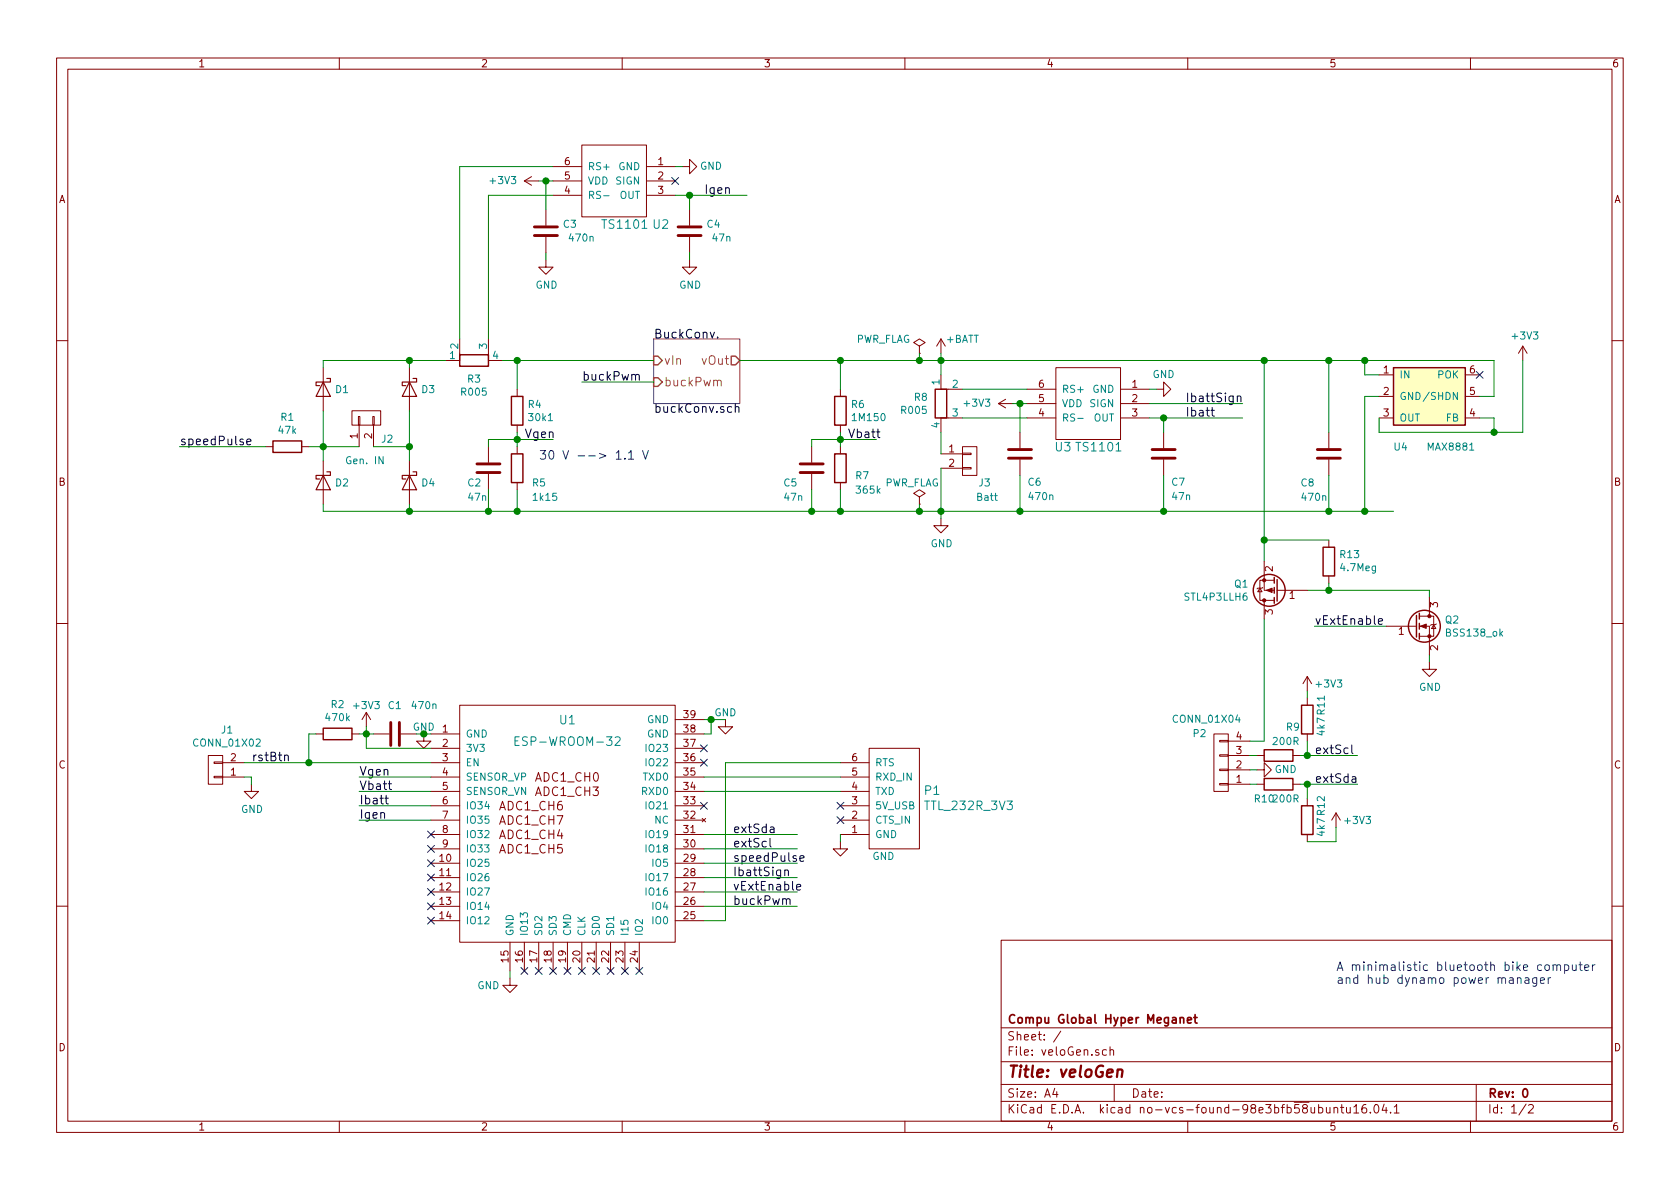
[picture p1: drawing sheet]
EESchema Schematic File Version 2
LIBS:veloGen-rescue
LIBS:power
LIBS:device
LIBS:transistors
LIBS:conn
LIBS:linear
LIBS:regul
LIBS:74xx
LIBS:cmos4000
LIBS:adc-dac
LIBS:memory
LIBS:xilinx
LIBS:microcontrollers
LIBS:dsp
LIBS:microchip
LIBS:analog_switches
LIBS:motorola
LIBS:texas
LIBS:intel
LIBS:audio
LIBS:interface
LIBS:digital-audio
LIBS:philips
LIBS:display
LIBS:cypress
LIBS:siliconi
LIBS:opto
LIBS:atmel
LIBS:contrib
LIBS:valves
LIBS:myStuff
LIBS:veloGen-cache
EELAYER 26 0
EELAYER END
$Descr A4 11693 8268
encoding utf-8
Sheet 1 2
Title "veloGen"
Date ""
Rev "0"
Comp "Compu Global Hyper Meganet"
Comment1 ""
Comment2 ""
Comment3 ""
Comment4 ""
$EndDescr
$Comp
L CONN_01X02 J2
U 1 1
P 2550 2900
F 0 "J2" V 2400 2800 50  0000 R CNN
F 1 "Gen. IN" V 2250 3050 50  0000 R CNN
F 2 "Pin_Headers:Pin_Header_Straight_1x02_Pitch1.27mm" H 2550 2900 50  0001 C CNN
F 3 "" H 2550 2900 50  0001 C CNN
	1    2550 2900
	0    -1   -1   0   
$EndComp
$Comp
L D_Schottky D1
U 1 1
P 2250 2700
F 0 "D1" V 2250 2779 50  0000 L CNN
F 1 "B5819WS" V 2295 2779 50  0001 L CNN
F 2 "Diodes_SMD:D_SOD-323" H 2250 2700 50  0001 C CNN
F 3 "" H 2250 2700 50  0001 C CNN
	1    2250 2700
	0    1    1    0   
$EndComp
$Comp
L D_Schottky D3
U 1 1
P 2850 2700
F 0 "D3" V 2850 2779 50  0000 L CNN
F 1 "B5819WS" V 2895 2779 50  0001 L CNN
F 2 "Diodes_SMD:D_SOD-323" H 2850 2700 50  0001 C CNN
F 3 "" H 2850 2700 50  0001 C CNN
	1    2850 2700
	0    1    1    0   
$EndComp
$Comp
L D_Schottky D2
U 1 1
P 2250 3350
F 0 "D2" V 2250 3429 50  0000 L CNN
F 1 "B5819WS" V 2295 3429 50  0001 L CNN
F 2 "Diodes_SMD:D_SOD-323" H 2250 3350 50  0001 C CNN
F 3 "" H 2250 3350 50  0001 C CNN
	1    2250 3350
	0    1    1    0   
$EndComp
$Comp
L D_Schottky D4
U 1 1
P 2850 3350
F 0 "D4" V 2850 3429 50  0000 L CNN
F 1 "B5819WS" V 2895 3429 50  0001 L CNN
F 2 "Diodes_SMD:D_SOD-323" H 2850 3350 50  0001 C CNN
F 3 "" H 2850 3350 50  0001 C CNN
	1    2850 3350
	0    1    1    0   
$EndComp
$Comp
L R_Shunt R3
U 1 1
P 3300 2500
F 0 "R3" V 3168 2500 50  0000 C CNN
F 1 "R005" V 3077 2500 50  0000 C CNN
F 2 "Resistors_SMD:R_0805" V 3230 2500 50  0001 C CNN
F 3 "" H 3300 2500 50  0001 C CNN
	1    3300 2500
	0    -1   -1   0   
$EndComp
$Comp
L CONN_01X02 J3
U 1 1
P 6750 3200
F 0 "J3" H 6900 3050 50  0000 R CNN
F 1 "Batt" H 6950 2950 50  0000 R CNN
F 2 "Pin_Headers:Pin_Header_Straight_1x02_Pitch1.27mm" H 6750 3200 50  0001 C CNN
F 3 "" H 6750 3200 50  0001 C CNN
	1    6750 3200
	1    0    0    -1  
$EndComp
$Comp
L R_Shunt R8
U 1 1
P 6550 2800
F 0 "R8" H 6462 2846 50  0000 R CNN
F 1 "R005" H 6462 2755 50  0000 R CNN
F 2 "Resistors_SMD:R_0805" V 6480 2800 50  0001 C CNN
F 3 "" H 6550 2800 50  0001 C CNN
	1    6550 2800
	1    0    0    -1  
$EndComp
$Comp
L MAX8881 U4
U 1 1
P 9950 2700
F 0 "U4" H 9750 2300 50  0000 C CNN
F 1 "MAX8881" H 10100 2300 50  0000 C CNN
F 2 "TO_SOT_Packages_SMD:SOT-23-6_Handsoldering" H 9950 3050 50  0001 C CIN
F 3 "" H 9950 2700 50  0000 C CNN
	1    9950 2700
	1    0    0    -1  
$EndComp
$Comp
L C C8
U 1 1
P 9250 3150
F 0 "C8" H 9050 2950 50  0000 L CNN
F 1 "470n" H 9050 2850 50  0000 L CNN
F 2 "Capacitors_SMD:C_0805" H 9288 3000 50  0001 C CNN
F 3 "" H 9250 3150 50  0001 C CNN
	1    9250 3150
	1    0    0    -1  
$EndComp
$Comp
L GND #PWR01
U 1 1
P 6550 3600
F 0 "#PWR01" H 6550 3350 50  0001 C CNN
F 1 "GND" H 6555 3427 50  0000 C CNN
F 2 "" H 6550 3600 50  0001 C CNN
F 3 "" H 6550 3600 50  0001 C CNN
	1    6550 3600
	1    0    0    -1  
$EndComp
NoConn ~ 10300 2600
$Comp
L +3V3 #PWR02
U 1 1
P 10600 2500
F 0 "#PWR02" H 10600 2350 50  0001 C CNN
F 1 "+3V3" H 10615 2673 50  0000 C CNN
F 2 "" H 10600 2500 50  0001 C CNN
F 3 "" H 10600 2500 50  0001 C CNN
	1    10600 2500
	1    0    0    -1  
$EndComp
$Comp
L +BATT #PWR03
U 1 1
P 6550 2450
F 0 "#PWR03" H 6550 2300 50  0001 C CNN
F 1 "+BATT" H 6700 2550 50  0000 C CNN
F 2 "" H 6550 2450 50  0001 C CNN
F 3 "" H 6550 2450 50  0001 C CNN
	1    6550 2450
	1    0    0    -1  
$EndComp
$Comp
L TS1101 U3
U 1 1
P 7950 2900
F 0 "U3" H 8500 2700 60  0000 C CNN
F 1 "TS1101" H 8250 2700 60  0000 C CNN
F 2 "TO_SOT_Packages_SMD:SOT-23-6_Handsoldering" H 8350 2500 60  0001 C CNN
F 3 "https://www.silabs.com/documents/public/data-sheets/TS1100-01-02-03.pdf" H 9100 2650 60  0001 C CNN
	1    7950 2900
	-1   0    0    -1  
$EndComp
$Comp
L +3V3 #PWR04
U 1 1
P 7050 2800
F 0 "#PWR04" H 7050 2650 50  0001 C CNN
F 1 "+3V3" V 7050 3050 50  0000 C CNN
F 2 "" H 7050 2800 50  0001 C CNN
F 3 "" H 7050 2800 50  0001 C CNN
	1    7050 2800
	0    -1   -1   0   
$EndComp
$Comp
L C C6
U 1 1
P 7100 3150
F 0 "C6" H 7050 3350 50  0000 R CNN
F 1 "470n" H 7050 3450 50  0000 R CNN
F 2 "Capacitors_SMD:C_0805" H 7138 3000 50  0001 C CNN
F 3 "" H 7100 3150 50  0001 C CNN
	1    7100 3150
	-1   0    0    1   
$EndComp
$Comp
L GND #PWR05
U 1 1
P 8050 2700
F 0 "#PWR05" H 8050 2450 50  0001 C CNN
F 1 "GND" V 8150 2650 50  0000 C CNN
F 2 "" H 8050 2700 50  0001 C CNN
F 3 "" H 8050 2700 50  0001 C CNN
	1    8050 2700
	0    -1   -1   0   
$EndComp
Text Label 8250 2900 0    60   ~ 0
Ibatt
Text Label 8250 2800 0    60   ~ 0
IbattSign
$Comp
L TS1101 U2
U 1 1
P 4650 1350
F 0 "U2" H 4700 1150 60  0000 C CNN
F 1 "TS1101" H 4950 1150 60  0000 C CNN
F 2 "TO_SOT_Packages_SMD:SOT-23-6_Handsoldering" H 5050 950 60  0001 C CNN
F 3 "https://www.silabs.com/documents/public/data-sheets/TS1100-01-02-03.pdf" H 5800 1100 60  0001 C CNN
	1    4650 1350
	-1   0    0    -1  
$EndComp
$Comp
L +3V3 #PWR06
U 1 1
P 3750 1250
F 0 "#PWR06" H 3750 1100 50  0001 C CNN
F 1 "+3V3" V 3750 1500 50  0000 C CNN
F 2 "" H 3750 1250 50  0001 C CNN
F 3 "" H 3750 1250 50  0001 C CNN
	1    3750 1250
	0    -1   -1   0   
$EndComp
$Comp
L C C3
U 1 1
P 3800 1600
F 0 "C3" H 3685 1554 50  0000 R CNN
F 1 "470n" H 3650 1650 50  0000 R CNN
F 2 "Capacitors_SMD:C_0805" H 3838 1450 50  0001 C CNN
F 3 "" H 3800 1600 50  0001 C CNN
	1    3800 1600
	-1   0    0    1   
$EndComp
$Comp
L GND #PWR07
U 1 1
P 4750 1150
F 0 "#PWR07" H 4750 900 50  0001 C CNN
F 1 "GND" V 4750 950 50  0000 C CNN
F 2 "" H 4750 1150 50  0001 C CNN
F 3 "" H 4750 1150 50  0001 C CNN
	1    4750 1150
	0    -1   -1   0   
$EndComp
Text Label 4900 1350 0    60   ~ 0
Igen
$Comp
L GND #PWR08
U 1 1
P 3800 1800
F 0 "#PWR08" H 3800 1550 50  0001 C CNN
F 1 "GND" H 3805 1627 50  0000 C CNN
F 2 "" H 3800 1800 50  0001 C CNN
F 3 "" H 3800 1800 50  0001 C CNN
	1    3800 1800
	1    0    0    -1  
$EndComp
NoConn ~ 4700 1250
$Comp
L C C7
U 1 1
P 8100 3150
F 0 "C7" H 8050 3350 50  0000 R CNN
F 1 "47n" H 8050 3450 50  0000 R CNN
F 2 "Capacitors_SMD:C_0805" H 8138 3000 50  0001 C CNN
F 3 "" H 8100 3150 50  0001 C CNN
	1    8100 3150
	-1   0    0    1   
$EndComp
$Comp
L C C4
U 1 1
P 4800 1600
F 0 "C4" H 4685 1554 50  0000 R CNN
F 1 "47n" H 4650 1650 50  0000 R CNN
F 2 "Capacitors_SMD:C_0805" H 4838 1450 50  0001 C CNN
F 3 "" H 4800 1600 50  0001 C CNN
	1    4800 1600
	-1   0    0    1   
$EndComp
$Comp
L GND #PWR09
U 1 1
P 4800 1800
F 0 "#PWR09" H 4800 1550 50  0001 C CNN
F 1 "GND" H 4805 1627 50  0000 C CNN
F 2 "" H 4800 1800 50  0001 C CNN
F 3 "" H 4800 1800 50  0001 C CNN
	1    4800 1800
	1    0    0    -1  
$EndComp
$Comp
L R R4
U 1 1
P 3600 2850
F 0 "R4" H 3670 2896 50  0000 L CNN
F 1 "30k1" H 3670 2805 50  0000 L CNN
F 2 "Resistors_SMD:R_0805" V 3530 2850 50  0001 C CNN
F 3 "" H 3600 2850 50  0001 C CNN
	1    3600 2850
	1    0    0    -1  
$EndComp
$Comp
L R R5
U 1 1
P 3600 3250
F 0 "R5" H 3700 3150 50  0000 L CNN
F 1 "1k15" H 3700 3050 50  0000 L CNN
F 2 "Resistors_SMD:R_0805" V 3530 3250 50  0001 C CNN
F 3 "" H 3600 3250 50  0001 C CNN
	1    3600 3250
	1    0    0    -1  
$EndComp
$Comp
L C C2
U 1 1
P 3400 3250
F 0 "C2" H 3250 3150 50  0000 L CNN
F 1 "47n" H 3250 3050 50  0000 L CNN
F 2 "Capacitors_SMD:C_0805" H 3438 3100 50  0001 C CNN
F 3 "" H 3400 3250 50  0001 C CNN
	1    3400 3250
	1    0    0    -1  
$EndComp
Text Label 3650 3050 0    60   ~ 0
Vgen
$Comp
L R R6
U 1 1
P 5850 2850
F 0 "R6" H 5920 2896 50  0000 L CNN
F 1 "1M150" H 5920 2805 50  0000 L CNN
F 2 "Resistors_SMD:R_0805" V 5780 2850 50  0001 C CNN
F 3 "" H 5850 2850 50  0001 C CNN
	1    5850 2850
	1    0    0    -1  
$EndComp
$Comp
L R R7
U 1 1
P 5850 3250
F 0 "R7" H 5950 3200 50  0000 L CNN
F 1 "365k" H 5950 3100 50  0000 L CNN
F 2 "Resistors_SMD:R_0805" V 5780 3250 50  0001 C CNN
F 3 "" H 5850 3250 50  0001 C CNN
	1    5850 3250
	1    0    0    -1  
$EndComp
$Comp
L C C5
U 1 1
P 5650 3250
F 0 "C5" H 5450 3150 50  0000 L CNN
F 1 "47n" H 5450 3050 50  0000 L CNN
F 2 "Capacitors_SMD:C_0805" H 5688 3100 50  0001 C CNN
F 3 "" H 5650 3250 50  0001 C CNN
	1    5650 3250
	1    0    0    -1  
$EndComp
Text Label 5900 3050 0    60   ~ 0
Vbatt
Text Label 4050 2650 0    60   ~ 0
buckPwm
$Comp
L +3V3 #PWR010
U 1 1
P 2550 5050
F 0 "#PWR010" H 2550 4900 50  0001 C CNN
F 1 "+3V3" H 2550 5200 50  0000 C CNN
F 2 "" H 2550 5050 50  0001 C CNN
F 3 "" H 2550 5050 50  0001 C CNN
	1    2550 5050
	1    0    0    -1  
$EndComp
$Comp
L C C1
U 1 1
P 2750 5100
F 0 "C1" V 2550 5150 50  0000 R CNN
F 1 "470n" V 2550 5400 50  0000 R CNN
F 2 "Capacitors_SMD:C_0805" H 2788 4950 50  0001 C CNN
F 3 "" H 2750 5100 50  0001 C CNN
	1    2750 5100
	0    1    1    0   
$EndComp
$Comp
L GND #PWR011
U 1 1
P 2950 5100
F 0 "#PWR011" H 2950 4850 50  0001 C CNN
F 1 "GND" H 2950 5150 50  0000 C CNN
F 2 "" H 2950 5100 50  0001 C CNN
F 3 "" H 2950 5100 50  0001 C CNN
	1    2950 5100
	1    0    0    -1  
$EndComp
$Comp
L GND #PWR012
U 1 1
P 5050 5000
F 0 "#PWR012" H 5050 4750 50  0001 C CNN
F 1 "GND" H 5050 5050 50  0000 C CNN
F 2 "" H 5050 5000 50  0001 C CNN
F 3 "" H 5050 5000 50  0001 C CNN
	1    5050 5000
	1    0    0    -1  
$EndComp
Text Label 5100 6300 0    60   ~ 0
buckPwm
Text Label 2500 5400 0    60   ~ 0
Vgen
Text Label 2500 5500 0    60   ~ 0
Vbatt
Text Label 2500 5600 0    60   ~ 0
Ibatt
Text Label 5100 6100 0    60   ~ 0
IbattSign
Text Label 2500 5700 0    60   ~ 0
Igen
$Comp
L TTL_232R_3V3 P1
U 1 1
P 6400 5200
F 0 "P1" H 6372 5497 60  0000 R CNN
F 1 "TTL_232R_3V3" H 6372 5603 60  0000 R CNN
F 2 "Pin_Headers:Pin_Header_Straight_1x06_Pitch2.54mm" H 6400 5200 60  0001 C CNN
F 3 "" H 6400 5200 60  0001 C CNN
	1    6400 5200
	-1   0    0    1   
$EndComp
$Comp
L ESP-WROOM-32 U1
U 1 1
P 3900 5750
F 0 "U1" H 3950 6500 60  0000 C CNN
F 1 "ESP-WROOM-32" H 3950 6350 60  0000 C CNN
F 2 "myStuff:ESP-WROOM-32" H 2050 4350 60  0001 C CNN
F 3 "https://www.espressif.com/sites/default/files/documentation/esp_wroom_32_datasheet_en.pdf" H 3700 4200 60  0001 C CNN
	1    3900 5750
	1    0    0    -1  
$EndComp
$Comp
L R R1
U 1 1
P 2000 3100
F 0 "R1" V 1793 3100 50  0000 C CNN
F 1 "47k" V 1884 3100 50  0000 C CNN
F 2 "Resistors_SMD:R_0805" V 1930 3100 50  0001 C CNN
F 3 "" H 2000 3100 50  0001 C CNN
	1    2000 3100
	0    1    1    0   
$EndComp
Text Label 1250 3100 0    60   ~ 0
speedPulse
Text Label 5100 6000 0    60   ~ 0
speedPulse
Text Notes 9300 6850 0    60   ~ 0
A minimalistic bluetooth bike computer\nand hub dynamo power manager
$Sheet
S 4550 2350 600  450 
U 58D19599
F0 "BuckConv." 60
F1 "buckConv.sch" 60
F2 "buckPwm" I L 4550 2650 60 
F3 "vIn" I L 4550 2500 60 
F4 "vOut" O R 5150 2500 60 
$EndSheet
$Comp
L R R13
U 1 1
P 9250 3900
F 0 "R13" H 9180 3854 50  0000 R CNN
F 1 "4.7Meg" H 9180 3945 50  0000 R CNN
F 2 "Resistors_SMD:R_0805" V 9180 3900 50  0001 C CNN
F 3 "" H 9250 3900 50  0000 C CNN
	1    9250 3900
	-1   0    0    1   
$EndComp
$Comp
L GND #PWR013
U 1 1
P 9950 4600
F 0 "#PWR013" H 9950 4350 50  0001 C CNN
F 1 "GND" H 9955 4427 50  0000 C CNN
F 2 "" H 9950 4600 50  0001 C CNN
F 3 "" H 9950 4600 50  0001 C CNN
	1    9950 4600
	1    0    0    -1  
$EndComp
Text Label 9150 4350 0    60   ~ 0
vExtEnable
$Comp
L CONN_01X04 P2
U 1 1
P 8500 5300
F 0 "P2" H 8650 5100 50  0000 C CNN
F 1 "CONN_01X04" H 8600 5000 50  0000 C CNN
F 2 "Pin_Headers:Pin_Header_Straight_1x04_Pitch1.27mm" H 8500 5300 50  0001 C CNN
F 3 "" H 8500 5300 50  0000 C CNN
	1    8500 5300
	-1   0    0    1   
$EndComp
$Comp
L GND #PWR014
U 1 1
P 8750 5350
F 0 "#PWR014" H 8750 5100 50  0001 C CNN
F 1 "GND" V 8750 5150 50  0000 C CNN
F 2 "" H 8750 5350 50  0001 C CNN
F 3 "" H 8750 5350 50  0001 C CNN
	1    8750 5350
	0    -1   -1   0   
$EndComp
Text Label 9150 5250 0    60   ~ 0
extScl
Text Label 9150 5450 0    60   ~ 0
extSda
Text Label 5100 6200 0    60   ~ 0
vExtEnable
Text Label 5100 5900 0    60   ~ 0
extScl
Text Label 5100 5800 0    60   ~ 0
extSda
$Comp
L R R9
U 1 1
P 8900 5250
F 0 "R9" V 8700 5350 50  0000 C CNN
F 1 "200R" V 8800 5300 50  0000 C CNN
F 2 "Resistors_SMD:R_0805" V 8830 5250 50  0001 C CNN
F 3 "" H 8900 5250 50  0000 C CNN
	1    8900 5250
	0    1    1    0   
$EndComp
$Comp
L R R10
U 1 1
P 8900 5450
F 0 "R10" V 9000 5350 50  0000 C CNN
F 1 "200R" V 9000 5500 50  0000 C CNN
F 2 "Resistors_SMD:R_0805" V 8830 5450 50  0001 C CNN
F 3 "" H 8900 5450 50  0000 C CNN
	1    8900 5450
	0    1    1    0   
$EndComp
$Comp
L R R11
U 1 1
P 9100 5000
F 0 "R11" V 9000 4900 50  0000 C CNN
F 1 "4k7" V 9000 5050 50  0000 C CNN
F 2 "Resistors_SMD:R_0805" V 9030 5000 50  0001 C CNN
F 3 "" H 9100 5000 50  0000 C CNN
	1    9100 5000
	-1   0    0    1   
$EndComp
$Comp
L R R12
U 1 1
P 9100 5700
F 0 "R12" V 9000 5600 50  0000 C CNN
F 1 "4k7" V 9000 5750 50  0000 C CNN
F 2 "Resistors_SMD:R_0805" V 9030 5700 50  0001 C CNN
F 3 "" H 9100 5700 50  0000 C CNN
	1    9100 5700
	-1   0    0    1   
$EndComp
$Comp
L +3V3 #PWR015
U 1 1
P 9100 4800
F 0 "#PWR015" H 9100 4650 50  0001 C CNN
F 1 "+3V3" H 9250 4850 50  0000 C CNN
F 2 "" H 9100 4800 50  0001 C CNN
F 3 "" H 9100 4800 50  0001 C CNN
	1    9100 4800
	1    0    0    -1  
$EndComp
$Comp
L +3V3 #PWR016
U 1 1
P 9300 5750
F 0 "#PWR016" H 9300 5600 50  0001 C CNN
F 1 "+3V3" H 9450 5800 50  0000 C CNN
F 2 "" H 9300 5750 50  0001 C CNN
F 3 "" H 9300 5750 50  0001 C CNN
	1    9300 5750
	1    0    0    -1  
$EndComp
$Comp
L R R2
U 1 1
P 2350 5100
F 0 "R2" V 2143 5100 50  0000 C CNN
F 1 "470k" V 2234 5100 50  0000 C CNN
F 2 "Resistors_SMD:R_0805" V 2280 5100 50  0001 C CNN
F 3 "" H 2350 5100 50  0001 C CNN
	1    2350 5100
	0    1    1    0   
$EndComp
Text Label 1750 5300 0    60   ~ 0
rstBtn
$Comp
L GND #PWR017
U 1 1
P 3550 6800
F 0 "#PWR017" H 3550 6550 50  0001 C CNN
F 1 "GND" H 3400 6750 50  0000 C CNN
F 2 "" H 3550 6800 50  0001 C CNN
F 3 "" H 3550 6800 50  0001 C CNN
	1    3550 6800
	1    0    0    -1  
$EndComp
$Comp
L GND #PWR018
U 1 1
P 5850 5850
F 0 "#PWR018" H 5850 5600 50  0001 C CNN
F 1 "GND" H 6150 5750 50  0000 C CNN
F 2 "" H 5850 5850 50  0001 C CNN
F 3 "" H 5850 5850 50  0001 C CNN
	1    5850 5850
	1    0    0    -1  
$EndComp
Text Notes 3750 3200 0    60   ~ 0
30 V --> 1.1 V
$Comp
L CONN_01X02 J1
U 1 1
P 1500 5350
F 0 "J1" H 1419 5075 50  0000 C CNN
F 1 "CONN_01X02" H 1419 5166 50  0000 C CNN
F 2 "Pin_Headers:Pin_Header_Straight_1x02_Pitch1.27mm" H 1500 5350 50  0001 C CNN
F 3 "" H 1500 5350 50  0001 C CNN
	1    1500 5350
	-1   0    0    1   
$EndComp
NoConn ~ 3000 5800
NoConn ~ 3000 5900
NoConn ~ 3000 6000
NoConn ~ 3000 6100
NoConn ~ 3000 6200
NoConn ~ 3000 6300
NoConn ~ 3000 6400
NoConn ~ 3650 6750
NoConn ~ 3750 6750
NoConn ~ 3850 6750
NoConn ~ 3950 6750
NoConn ~ 4050 6750
NoConn ~ 4150 6750
NoConn ~ 4250 6750
NoConn ~ 4350 6750
NoConn ~ 4450 6750
NoConn ~ 4900 5600
NoConn ~ 4900 5300
NoConn ~ 4900 5200
NoConn ~ 5850 5600
NoConn ~ 5850 5700
$Comp
L GND #PWR019
U 1 1
P 1750 5450
F 0 "#PWR019" H 1750 5200 50  0001 C CNN
F 1 "GND" H 1755 5277 50  0000 C CNN
F 2 "" H 1750 5450 50  0001 C CNN
F 3 "" H 1750 5450 50  0001 C CNN
	1    1750 5450
	1    0    0    -1  
$EndComp
$Comp
L PWR_FLAG #FLG020
U 1 1
P 6400 2450
F 0 "#FLG020" H 6400 2525 50  0001 C CNN
F 1 "PWR_FLAG" H 6150 2550 50  0000 C CNN
F 2 "" H 6400 2450 50  0001 C CNN
F 3 "" H 6400 2450 50  0001 C CNN
	1    6400 2450
	1    0    0    -1  
$EndComp
$Comp
L PWR_FLAG #FLG021
U 1 1
P 6400 3500
F 0 "#FLG021" H 6400 3575 50  0001 C CNN
F 1 "PWR_FLAG" H 6350 3650 50  0000 C CNN
F 2 "" H 6400 3500 50  0001 C CNN
F 3 "" H 6400 3500 50  0001 C CNN
	1    6400 3500
	1    0    0    -1  
$EndComp
Wire Wire Line
	8800 5150 8800 4300
Wire Wire Line
	8700 5150 8800 5150
Wire Wire Line
	9650 4350 9150 4350
Connection ~ 6400 3550
Wire Wire Line
	6400 3500 6400 3550
Connection ~ 6400 2500
Wire Wire Line
	6400 2450 6400 2500
Wire Wire Line
	1750 5400 1750 5450
Wire Wire Line
	1700 5400 1750 5400
Wire Wire Line
	8750 5350 8700 5350
Wire Wire Line
	2250 2500 3100 2500
Wire Wire Line
	4900 5800 5550 5800
Wire Wire Line
	4900 5900 5550 5900
Wire Wire Line
	4900 6100 5550 6100
Wire Wire Line
	4900 6200 5550 6200
Wire Wire Line
	4900 6000 5550 6000
Wire Wire Line
	4900 6300 5550 6300
Wire Wire Line
	5850 5800 5850 5850
Wire Wire Line
	4900 5500 5850 5500
Wire Wire Line
	5850 5400 4900 5400
Wire Wire Line
	5050 5300 5850 5300
Wire Wire Line
	5050 6400 5050 5300
Wire Wire Line
	4900 6400 5050 6400
Wire Wire Line
	3550 6800 3550 6750
Wire Wire Line
	3000 5700 2500 5700
Wire Wire Line
	3000 5600 2500 5600
Wire Wire Line
	3000 5500 2500 5500
Wire Wire Line
	3000 5400 2500 5400
Connection ~ 2150 5300
Wire Wire Line
	2150 5100 2150 5300
Wire Wire Line
	2200 5100 2150 5100
Wire Wire Line
	1700 5300 3000 5300
Connection ~ 10400 3000
Wire Wire Line
	10400 2900 10400 3000
Wire Wire Line
	10300 2900 10400 2900
Wire Wire Line
	9300 5850 9300 5750
Wire Wire Line
	9100 5850 9300 5850
Wire Wire Line
	9100 4800 9100 4850
Connection ~ 9100 5250
Wire Wire Line
	9100 5150 9100 5250
Connection ~ 9100 5450
Wire Wire Line
	9100 5550 9100 5450
Wire Wire Line
	9050 5450 9450 5450
Wire Wire Line
	9050 5250 9450 5250
Wire Wire Line
	8700 5250 8750 5250
Wire Wire Line
	8700 5450 8750 5450
Wire Wire Line
	9250 4050 9250 4100
Wire Wire Line
	9950 4100 9950 4150
Wire Wire Line
	9950 4600 9950 4550
Connection ~ 9250 4100
Wire Wire Line
	9100 4100 9950 4100
Connection ~ 8800 3750
Wire Wire Line
	8800 3750 9250 3750
Connection ~ 8800 2500
Wire Wire Line
	8800 2500 8800 3900
Wire Wire Line
	10400 2750 10400 2500
Connection ~ 9500 2500
Wire Wire Line
	9500 2600 9500 2500
Wire Wire Line
	9600 2600 9500 2600
Wire Wire Line
	9500 2750 9500 3550
Wire Wire Line
	9600 2750 9500 2750
Wire Wire Line
	9600 2900 9600 3000
Connection ~ 9250 3550
Wire Wire Line
	9250 3300 9250 3550
Connection ~ 9500 3550
Wire Wire Line
	3500 2500 4550 2500
Wire Wire Line
	4050 2650 4550 2650
Connection ~ 3600 3550
Connection ~ 3400 3550
Wire Wire Line
	1850 3100 1250 3100
Connection ~ 3600 2500
Wire Wire Line
	3600 2500 3600 2700
Wire Wire Line
	10600 3000 10600 2500
Connection ~ 8100 2900
Wire Wire Line
	8100 3000 8100 2900
Wire Wire Line
	3850 1350 3400 1350
Wire Wire Line
	3200 1150 3850 1150
Connection ~ 4800 1350
Wire Wire Line
	4800 1450 4800 1350
Connection ~ 4950 5000
Wire Wire Line
	4950 5100 4950 5000
Wire Wire Line
	4900 5100 4950 5100
Wire Wire Line
	4900 5000 5050 5000
Connection ~ 2950 5100
Wire Wire Line
	2950 5100 2950 5100
Connection ~ 2550 5100
Wire Wire Line
	2550 5050 2550 5200
Wire Wire Line
	2550 5200 3000 5200
Wire Wire Line
	2900 5100 3000 5100
Wire Wire Line
	2500 5100 2600 5100
Connection ~ 5650 3550
Wire Wire Line
	5650 3400 5650 3550
Connection ~ 5850 3550
Wire Wire Line
	5850 3400 5850 3550
Connection ~ 5850 2500
Wire Wire Line
	5850 2700 5850 2500
Connection ~ 5850 3050
Wire Wire Line
	5650 3050 5650 3100
Wire Wire Line
	5650 3050 6100 3050
Wire Wire Line
	5850 3000 5850 3100
Connection ~ 3600 3050
Wire Wire Line
	3400 3050 3400 3100
Wire Wire Line
	3400 3050 3850 3050
Wire Wire Line
	3400 3550 3400 3400
Wire Wire Line
	3600 3000 3600 3100
Wire Wire Line
	3600 3550 3600 3400
Wire Wire Line
	4800 1800 4800 1750
Connection ~ 8100 3550
Wire Wire Line
	8100 3300 8100 3550
Wire Wire Line
	3200 2350 3200 1150
Wire Wire Line
	3400 1350 3400 2350
Wire Wire Line
	3800 1800 3800 1750
Wire Wire Line
	4700 1350 5200 1350
Wire Wire Line
	4750 1150 4700 1150
Connection ~ 3800 1250
Wire Wire Line
	3800 1450 3800 1250
Wire Wire Line
	3750 1250 3850 1250
Connection ~ 7100 3550
Wire Wire Line
	8000 2800 8650 2800
Wire Wire Line
	8000 2900 8650 2900
Wire Wire Line
	8050 2700 8000 2700
Wire Wire Line
	7100 3550 7100 3300
Connection ~ 7100 2800
Wire Wire Line
	7100 3000 7100 2800
Wire Wire Line
	7050 2800 7150 2800
Wire Wire Line
	7150 2900 6700 2900
Wire Wire Line
	7150 2700 6700 2700
Wire Wire Line
	9600 3000 10600 3000
Connection ~ 9250 2500
Wire Wire Line
	9250 3000 9250 2500
Wire Wire Line
	10300 2750 10400 2750
Connection ~ 6550 3550
Connection ~ 6550 2500
Wire Wire Line
	6550 2450 6550 2600
Wire Wire Line
	6550 3000 6550 3150
Wire Wire Line
	6550 3250 6550 3600
Wire Wire Line
	10400 2500 5150 2500
Connection ~ 2850 3550
Connection ~ 2850 2500
Wire Wire Line
	2850 3550 2850 3500
Wire Wire Line
	2250 3550 9700 3550
Wire Wire Line
	2250 3500 2250 3550
Wire Wire Line
	2850 2500 2850 2550
Wire Wire Line
	2250 2550 2250 2500
Connection ~ 2850 3100
Wire Wire Line
	2850 2850 2850 3200
Wire Wire Line
	2600 3100 2850 3100
Connection ~ 2250 3100
Wire Wire Line
	2250 2850 2250 3200
Wire Wire Line
	2150 3100 2500 3100
$Comp
L STL4P3LLH6 Q1
U 1 1
P 8900 4100
F 0 "Q1" H 9106 4146 50  0000 L CNN
F 1 "STL4P3LLH6" H 9106 4055 50  0000 L CNN
F 2 "myStuff:PowerFLAT_2x2" H 9150 4000 50  0001 L CIN
F 3 "http://www.st.com/resource/en/datasheet/stl4p3llh6.pdf" H 9150 3900 50  0001 L CNN
	1    8900 4100
	-1   0    0    -1  
$EndComp
$Comp
L BSS138_ok Q2
U 1 1
P 9850 4350
F 0 "Q2" H 10055 4396 50  0000 L CNN
F 1 "BSS138_ok" H 10055 4305 50  0000 L CNN
F 2 "TO_SOT_Packages_SMD:SOT-23" H 10050 4275 50  0001 L CIN
F 3 "" H 9850 4350 50  0001 L CNN
	1    9850 4350
	1    0    0    -1  
$EndComp
$EndSCHEMATC
